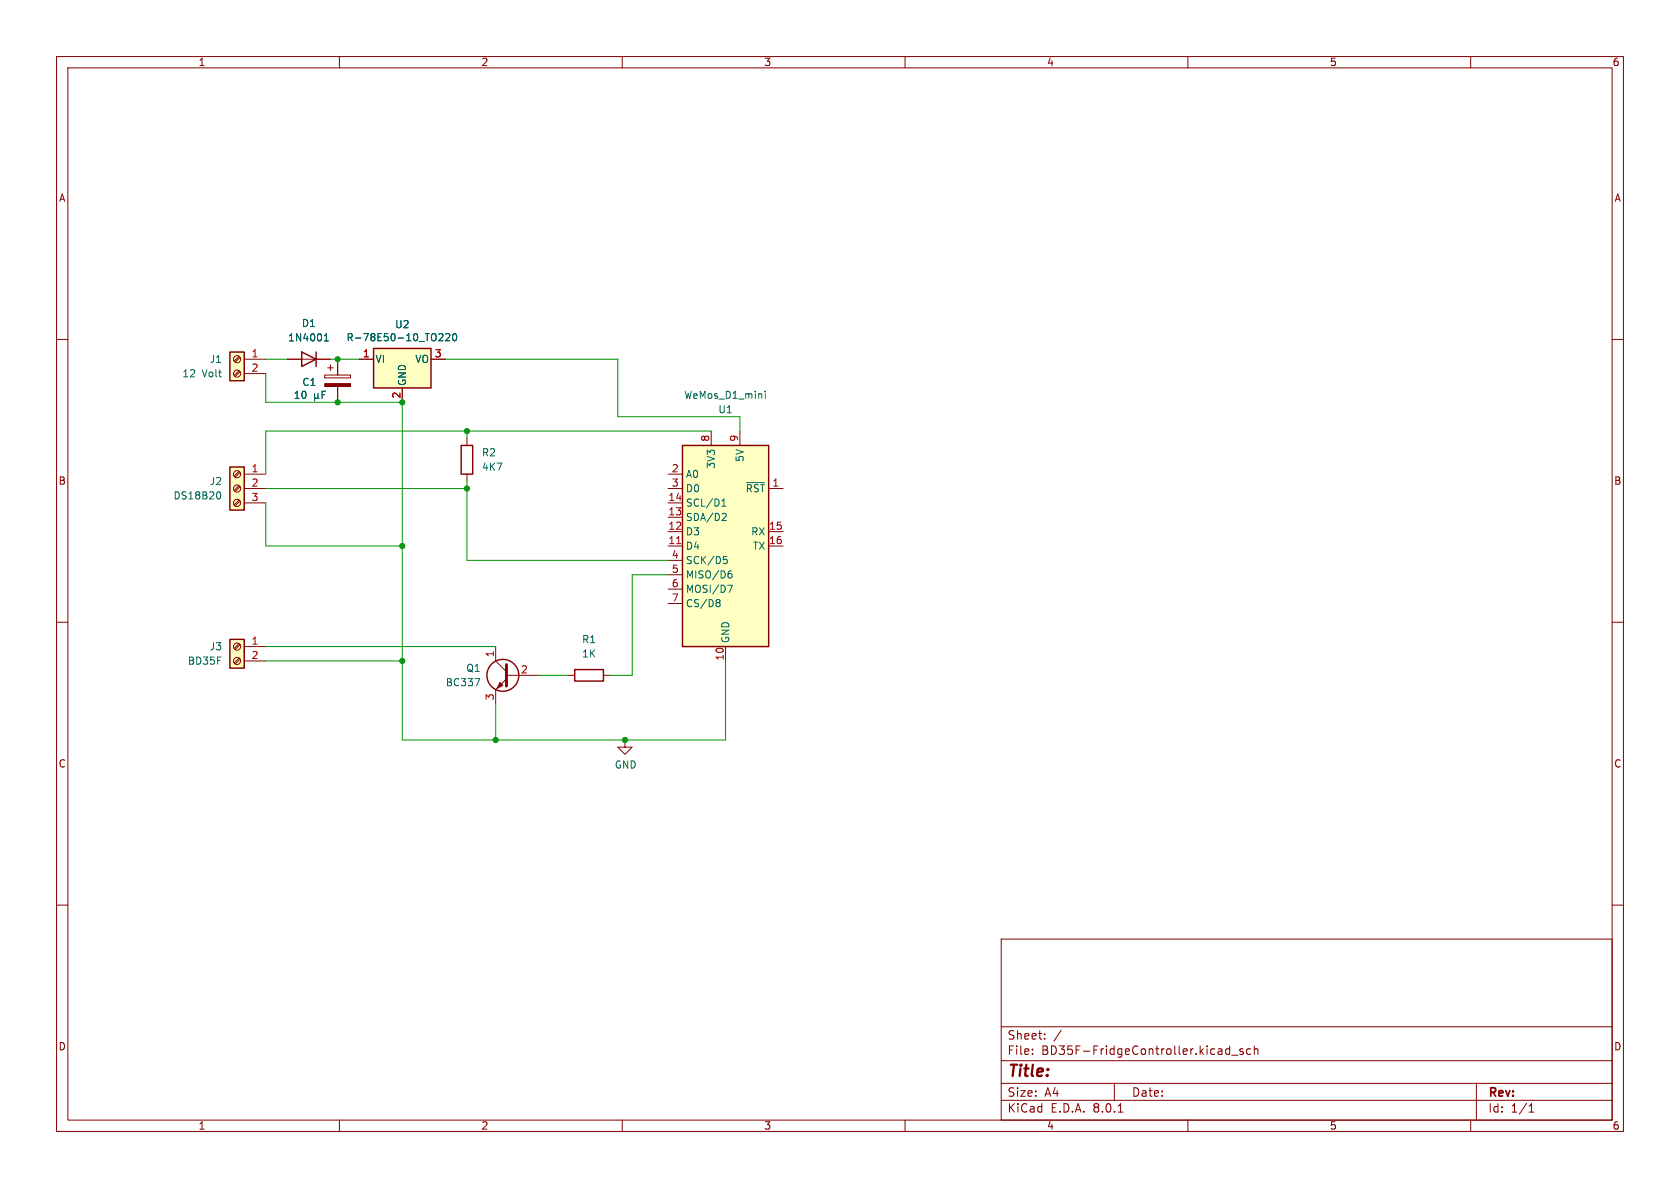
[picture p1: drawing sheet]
<svg xmlns="http://www.w3.org/2000/svg" width="297mm" height="210mm" viewBox="0 0 297 210" stroke-linecap="round" stroke-linejoin="round" font-family="sans-serif">
<g fill="none" stroke="#840000" stroke-width=".18">
<path d="M10 10h277v190h-277zM12 12h273v186h-273zM60 10v2M110 10v2M160 10v2M210 10v2M260 10v2M10 60h2M285 60h2M10 110h2M285 110h2M10 160h2"/>
<path d="M285 160h2M177 166h108v32h-108zM60 198v2M110 198v2M160 198v2M177 194.5h108M177 191.5h108M177 187.5h108M177 181.5h108M182.5 186.3v.1M182.5 185.5v.1M184.7 183.6v.1"/>
<path d="M184.7 182.8v.1M187.6 182.1l-1.3 2M197 191.5v3M197.7 196.6h.8M210 198v2M216.7 186.1l.3 .3 .4-.1M217.4 184.9v1.5M217.4 185.5l-.4-.1-.3 .3M217.7 186.5h1.2M219.7 185.5l-.3-.1-.2 .2v.2l.5 .2v.3h-.5M221.1 185.5l-.4-.1-.3 .3v.4l.1 .2h.6M221.7 185.5l.3-.1 .3 .1 .1 .9"/>
<path d="M221.7 184.9v1.5M260 198v2M261 191.5v6.5M270.3 196.6h.9M270.3 195.5l.4-.4v1.5"/>
</g>
<path d="M66 61.6h10.2v7h-10.2z" fill="#ffffc2"/>
<path d="M66 61.6h10.2v7h-10.2z" fill="none" stroke="#840000" stroke-width=".25"/>
<path d="M63.5 63.5h2.5M71.1 68.6v2.5M76.2 63.5h2.5" fill="none" stroke="#840000" stroke-width=".18"/>
<path d="M77.6 59.1l.5-.1 .2 .3-.8 .9h.8M78.8 59.1l.5-.1 .2 .3-.8 .9h.8M80.1 59.1l.2-.1a.68 .68 0 0 1 .5 .6 .68 .68 0 0 1-.5 .6l-.2-.1-.1-.3z" fill="none" stroke="#006464" stroke-width=".18"/>
<path d="M120.6 78.7h15.3v35.6h-15.3z" fill="#ffffc2"/>
<g fill="none" stroke="#840000" stroke-width=".25">
<path d="M81.5 78.7h2.1v5.1h-2.1zM120.6 78.7h15.3v35.6h-15.3zM101.6 118.4h5.1v2h-5.1z"/>
<circle cx="88.9" cy="119.4" r="2.82"/>
</g>
<g fill="none" stroke="#840000" stroke-width=".18">
<path d="M57.4 66.3h4.6v.5h-4.6zM57.9 65h1M58.4 64.5v1M59.7 63.5v2.8M59.7 68.3v2.8M82.5 77.5v1.2M125.7 76.2v2.5M130.8 76.2v2.5M82.5 83.8v1.3M118.1 86.4h2.5M118.1 96.5h2.5M118.1 94h2.5"/>
<path d="M118.1 91.4h2.5M118.1 88.9h2.5M118.1 83.8h2.5M118.1 99.1h2.5M135.9 86.4h2.5M135.9 96.5h2.5M135.9 94h2.5M87.6 114.3v2.5l1.9 1.9M89.5 119.4h5.7M100.3 119.4h1.3M106.7 119.4h1.2M118.1 101.6h2.5"/>
<path d="M118.1 104.1h2.5M118.1 106.7h2.5M128.3 114.3v2.5M89.5 120l-1.9 1.9v2.6M110.5 130.8v1.3h1.3l-1.3 1.3-1.3-1.3h1.3"/>
</g>
<g fill="none" stroke="#006464" stroke-width=".18">
<path d="M55.6 69.6v1.3M55.6 70.2l.2 .2h.2l.2-.2M56.2 70.2l.2 .2M56.2 69.6v.6M56.9 69.8h.5M57.6 69.2h-.7v1.2M135.3 69.2v.1M135.3 69.6v.8M127.6 89.5h.7M127.6 88.6l.4-.4v1.3M127.9 90.7l.4 .1 .1 .3-.8 .9h.8M127.9 98.4h.6"/>
<path d="M128 98.9h.3l.3 .2-.1 .5h-.5M132 85.3h3.2M84 120h.8l-.5 1.2M126.8 106h.3l.2 .2-.2 .3M126.8 106.5h.3M127.1 106.5l.2 .3v.2l-.1 .2-.4 .1M128.6 103.4h.9l-.6 1.3M128.9 101.4l.4 .1 .1 .1v.5l-.5 .1M129.3 100.9l-.4 .1"/>
</g>
<path d="M119.6 96.1h.7" fill="none" stroke="#a90000" stroke-width=".18"/>
<path d="M89.5 117.5v3.8" fill="none" stroke="#840000" stroke-width=".51"/>
<g fill="#840000" stroke="#840000" stroke-width=".18">
<path d="M88.4 120.7l.5 .5-1 .5z"/>
<path d="M57.4 67.8h4.6v.5h-4.6z"/>
</g>
<path d="M40.6 113h2.6v5.1h-2.6z" fill="#ffffc2"/>
<path d="M40.6 113h2.6v5.1h-2.6z" fill="none" stroke="#840000" stroke-width=".25"/>
<g fill="none" stroke="#840000" stroke-width=".18">
<path d="M42.3 116.3l-.9 .9M42.3 113.8l-.9 .8M42.4 116.5l-.8 .8M42.4 114l-.8 .8M43.2 114.3h3.8M43.2 116.8h3.8"/>
<circle cx="41.9" cy="116.8" r=".63"/>
<circle cx="41.9" cy="114.3" r=".63"/>
</g>
<path d="M40.6 82.6h2.6v7.6h-2.6z" fill="#ffffc2"/>
<path d="M40.6 82.6h2.6v7.6h-2.6z" fill="none" stroke="#840000" stroke-width=".25"/>
<g fill="none" stroke="#840000" stroke-width=".18">
<path d="M42.3 88.4l-.9 .8M42.3 85.9l-.9 .8M42.3 83.3l-.9 .9M42.4 88.6l-.8 .8M42.4 86l-.8 .9M42.4 83.5l-.8 .8M43.2 83.8h3.8M43.2 86.4h3.8M43.2 88.9h3.8"/>
<circle cx="41.9" cy="86.4" r=".63"/>
<circle cx="41.9" cy="83.8" r=".63"/>
<circle cx="41.9" cy="88.9" r=".63"/>
</g>
<path d="M38.6 86.9a.68 .68 0 0 1 .4 .7 .68 .68 0 0 1-.4 .6" fill="none" stroke="#006464" stroke-width=".18"/>
<path d="M40.6 62.2h2.6v5.1h-2.6z" fill="#ffffc2"/>
<path d="M40.6 62.2h2.6v5.1h-2.6zM53.3 62.2l2.6 1.3-2.6 1.3zM55.9 62.2v2.6" fill="none" stroke="#840000" stroke-width=".25"/>
<g fill="none" stroke="#840000" stroke-width=".18">
<path d="M42.3 65.5l-.9 .9M42.3 63l-.9 .8M42.4 65.7l-.8 .8M42.4 63.2l-.8 .8M43.2 63.5h3.8M43.2 66h3.8M50.8 63.5h7.6M59.7 63.5v2.8M59.7 68.3v2.8M63.5 63.5h2.5M71.1 68.6v2.5M76.2 63.5h2.5"/>
<circle cx="41.9" cy="66" r=".63"/>
<circle cx="41.9" cy="63.5" r=".63"/>
</g>
<path d="M57.3 59.4l.4-.4v1.3M77.6 59.1l.5-.1 .2 .3-.8 .9h.8M78.8 59.1l.5-.1 .2 .3-.8 .9h.8M80.1 59.1l.2-.1a.68 .68 0 0 1 .5 .6 .68 .68 0 0 1-.5 .6l-.2-.1-.1-.3zM55.6 69.6v1.3M55.6 70.2l.2 .2h.2l.2-.2M56.2 70.2l.2 .2M56.2 69.6v.6M56.9 69.8h.5M57.3 60.3h.8M57.6 69.2h-.7v1.2" fill="none" stroke="#006464" stroke-width=".18"/>
<g fill="none" stroke="#009600" stroke-width=".18">
<path d="M47 66v5.1h24.1v59.7h57.2v-14M47 63.5h3.8M58.4 63.5h5.1M78.7 63.5h30.5v10.2h21.6v2.5M82.5 76.2v1.3M125.7 76.2h-78.7v7.6M47 86.4h35.5M47 88.9v7.6h24.1M82.5 85.1v14h35.6M47 114.3h40.6M47 116.8h24.1M95.2 119.4h5.1"/>
<path d="M118.1 101.6h-6.3v17.8h-3.9M87.6 124.5v6.3"/>
</g>
<g fill="#009600" stroke="#009600" stroke-width=".18">
<circle cx="87.6" cy="130.8" r=".46"/>
<circle cx="71.1" cy="116.8" r=".46"/>
<circle cx="71.1" cy="96.5" r=".46"/>
<circle cx="110.5" cy="130.8" r=".46"/>
<circle cx="59.7" cy="63.5" r=".46"/>
<circle cx="71.1" cy="71.1" r=".46"/>
<circle cx="59.7" cy="71.1" r=".46"/>
<circle cx="82.5" cy="76.2" r=".46"/>
<circle cx="82.5" cy="86.4" r=".46"/>
</g>
<text font-size="2.8" fill="#840000" x="178" y="190.9">Title:</text>
<g font-size="2.1" fill="#840000">
<text x="178" y="184">Sheet:</text>
<text x="178" y="186.7">File:</text>
<text x="184.1" y="186.7">BD35F-FridgeController.kicad_sch</text>
<text x="178" y="196.9">KiCad</text>
<text x="178" y="194.1">Size:</text>
<text x="184.7" y="194.1">A4</text>
<text x="185.7" y="196.9">E.D.A.</text>
<text x="193.3" y="196.9">8.0.1</text>
<text x="200" y="194.1">Date:</text>
<text x="263" y="194.3">Rev:</text>
<text x="263" y="196.9">Id:</text>
<text x="267.1" y="196.9">1/1</text>
</g>
<g font-size="1.8" fill="#840000">
<text x="35" y="11.9">1</text>
<text x="85" y="11.9">2</text>
<text x="135" y="11.9">3</text>
<text x="185" y="11.9">4</text>
<text x="235" y="11.9">5</text>
<text x="285" y="11.9">6</text>
<text x="10.3" y="35.9">A</text>
<text x="285.3" y="35.9">A</text>
<text x="10.3" y="85.9">B</text>
<text x="285.3" y="85.9">B</text>
<text x="10.3" y="135.9">C</text>
<text x="285.3" y="135.9">C</text>
<text x="10.3" y="185.9">D</text>
<text x="285.3" y="185.9">D</text>
<text x="35" y="199.9">1</text>
<text x="85" y="199.9">2</text>
<text x="135" y="199.9">3</text>
<text x="185" y="199.9">4</text>
<text x="235" y="199.9">5</text>
<text x="285" y="199.9">6</text>
</g>
<g font-size="1.8" fill="#006464">
<text x="53.3" y="58">D1</text>
<text x="69.7" y="58.2">U2</text>
<text x="37" y="64.4">J1</text>
<text x="50.8" y="60.6">1N4001</text>
<text x="61.2" y="60.5">R-78E50-10_TO220</text>
<text x="66.3" y="64.4">VI</text>
<text x="73.3" y="64.4">VO</text>
<text x="32.1" y="66.9">12</text>
<text x="35.7" y="66.9">Volt</text>
<text x="51.8" y="70.7">10</text>
<text x="53.3" y="68.4">C1</text>
<text x="72" y="68.3" transform="rotate(-90 72 68.3)">GND</text>
<text x="120.9" y="70.7">WeMos_D1_mini</text>
<text x="126.9" y="73.3">U1</text>
<text x="85.1" y="80.9">R2</text>
<text x="85.1" y="83.4">4K7</text>
<text x="126.6" y="83" transform="rotate(-90 126.6 83)">3V3</text>
<text x="131.7" y="81.7" transform="rotate(-90 131.7 81.7)">5V</text>
<text x="30.6" y="88.5">DS18B20</text>
<text x="37" y="86">J2</text>
<text x="121.2" y="89.8">SCL/D1</text>
<text x="121.2" y="84.7">A0</text>
<text x="121.2" y="87.2">D0</text>
<text x="131.7" y="87.2">~{RST}</text>
<text x="121.2" y="94.8">D3</text>
<text x="121.2" y="92.3">SDA/D2</text>
<text x="132.7" y="94.8">RX</text>
<text x="121.2" y="97.4">D4</text>
<text x="121.2" y="99.9">SCK/D5</text>
<text x="133" y="97.4">TX</text>
<text x="121.2" y="102.5">MISO/D6</text>
<text x="121.2" y="105">MOSI/D7</text>
<text x="121.2" y="107.5">CS/D8</text>
<text x="102.8" y="113.9">R1</text>
<text x="129.1" y="113.8" transform="rotate(-90 129.1 113.8)">GND</text>
<text x="33.1" y="117.7">BD35F</text>
<text x="37" y="115.2">J3</text>
<text x="82.3" y="119">Q1</text>
<text x="102.8" y="116.4">1K</text>
<text x="78.7" y="121.5">BC337</text>
<text x="108.6" y="136.1">GND</text>
</g>
<g font-size="1.8" fill="#a90000">
<text x="44.4" y="63.2">1</text>
<text x="44.4" y="65.8">2</text>
<text x="64.1" y="63.2">1</text>
<text x="76.8" y="63.2">3</text>
<text x="70.9" y="70.6" transform="rotate(-90 70.9 70.6)">2</text>
<text x="44.4" y="83.6">1</text>
<text x="118.7" y="83.6">2</text>
<text x="125.5" y="78.2" transform="rotate(-90 125.5 78.2)">8</text>
<text x="130.6" y="78.2" transform="rotate(-90 130.6 78.2)">9</text>
<text x="44.4" y="86.1">2</text>
<text x="44.4" y="88.6">3</text>
<text x="118.1" y="88.6">14</text>
<text x="118.7" y="86.1">3</text>
<text x="136.5" y="86.1">1</text>
<text x="118.1" y="93.7">12</text>
<text x="118.1" y="91.2">13</text>
<text x="135.8" y="93.7">15</text>
<text x="118.1" y="96.3">11</text>
<text x="118.7" y="98.8">4</text>
<text x="118.7" y="101.3">5</text>
<text x="135.8" y="96.3">16</text>
<text x="118.7" y="103.9">6</text>
<text x="118.7" y="106.4">7</text>
<text x="44.4" y="114">1</text>
<text x="44.4" y="116.6">2</text>
<text x="87.4" y="116.3" transform="rotate(-90 87.4 116.3)">1</text>
<text x="92" y="119.1">2</text>
<text x="128" y="116.9" transform="rotate(-90 128 116.9)">10</text>
<text x="87.4" y="123.9" transform="rotate(-90 87.4 123.9)">3</text>
</g>
</svg>
